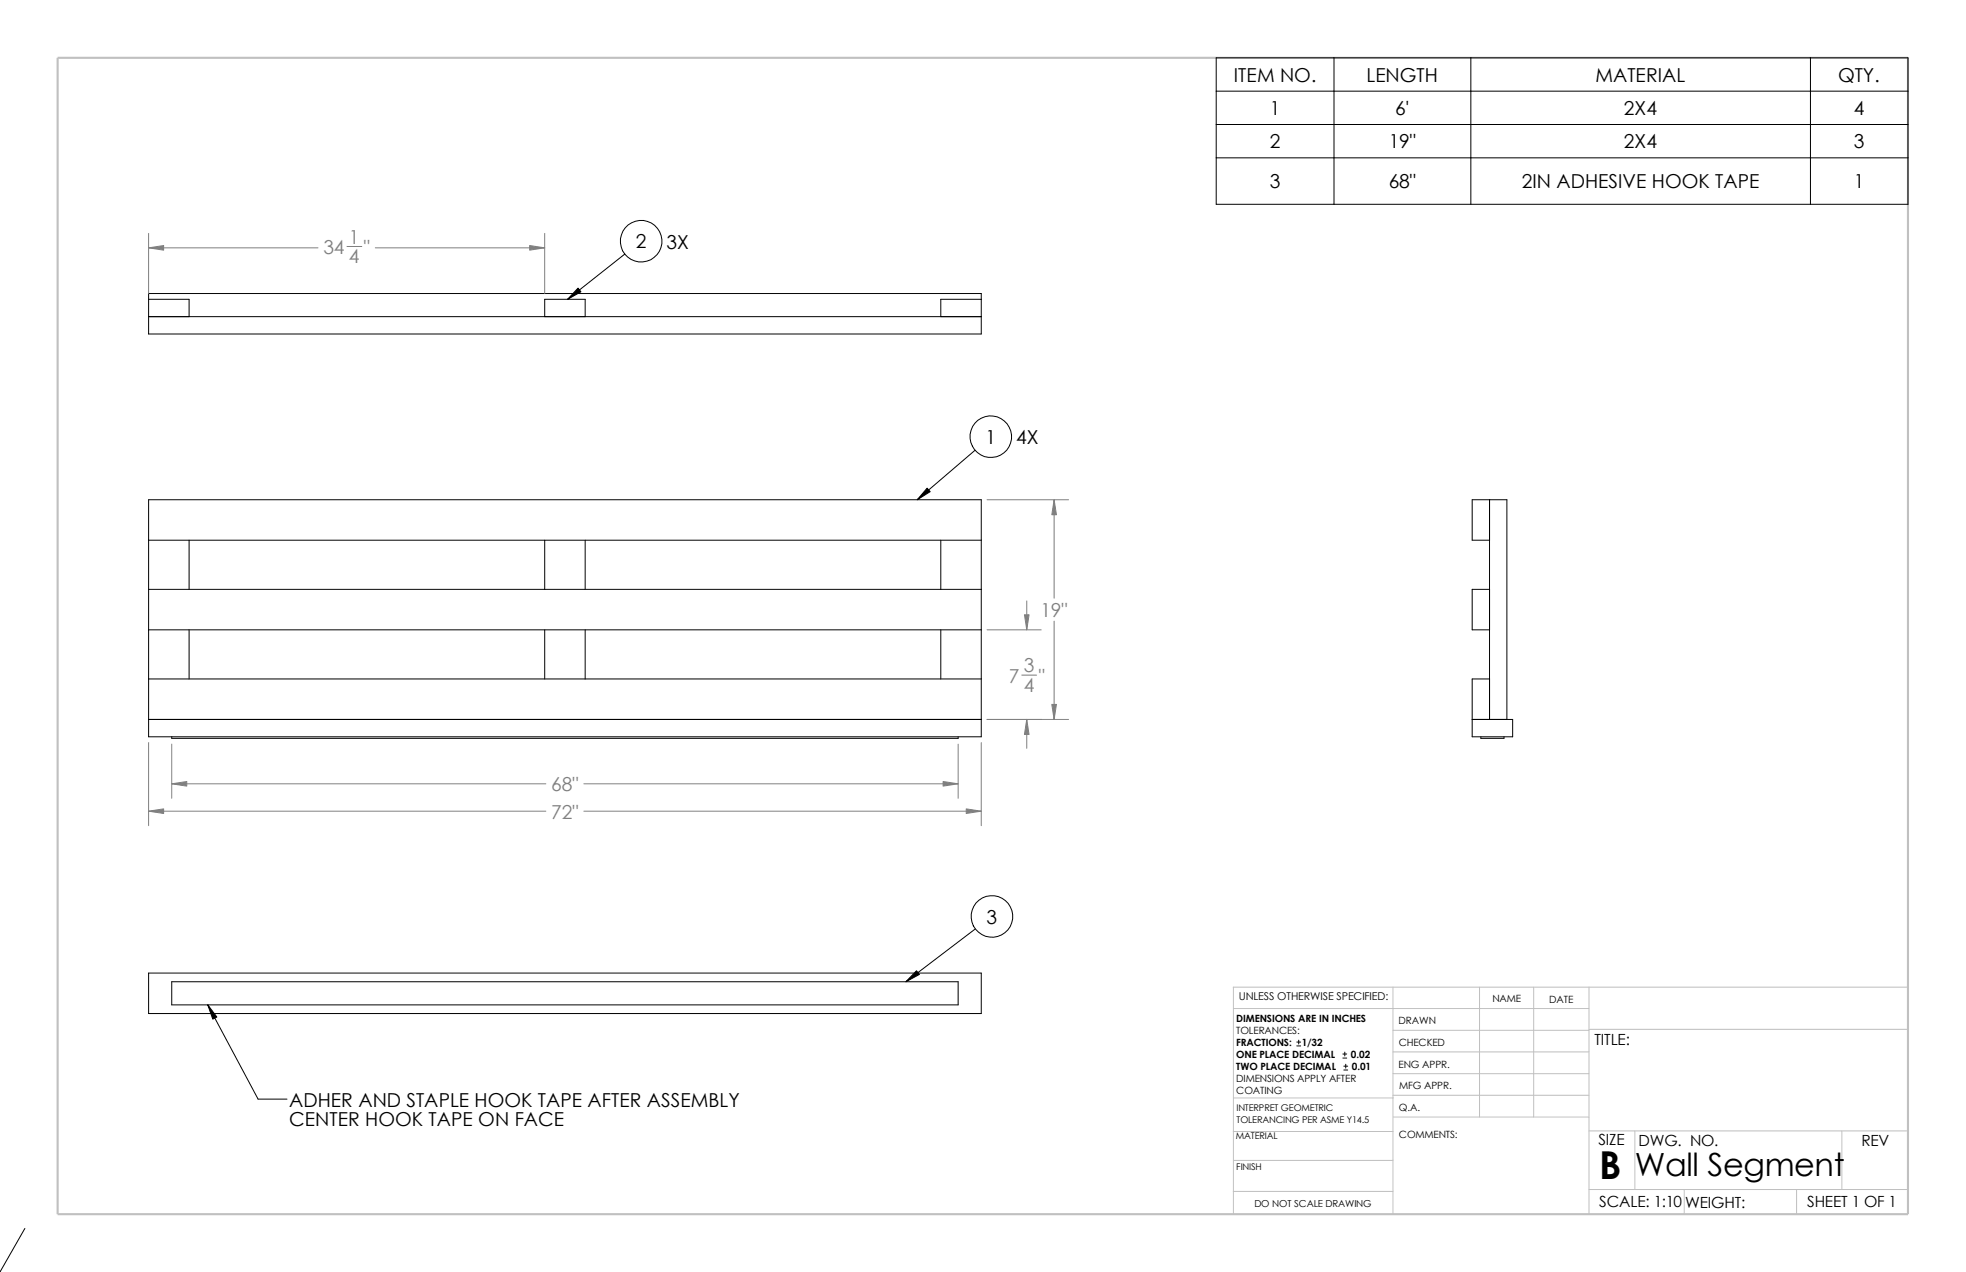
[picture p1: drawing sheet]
<svg xmlns="http://www.w3.org/2000/svg" width="432mm" height="279mm" viewBox="0 0 432 279" stroke-linecap="round" stroke-linejoin="round" font-family="sans-serif">
<g fill="none" stroke="#c0c0c0" stroke-width=".22">
<path d="M305.9 216.8v49.9M325 216.8v28.6M336.8 216.8v28.6M349 216.8v49.9M419.1 216.8h-148.2v49.9M270.9 221.5h78.1M305.9 235.8h43.1M305.9 231.1h43.1M305.9 226.3h43.1M349 226.1h70.1M270.9 248.5h35.1M270.9 241.2h35.1"/>
<path d="M270.9 254.9h35M305.9 240.6h43.1M306 245.4h43M349 248.4h70.1M359.1 248.4v12.9M404.5 248.4v12.9M270.9 261.7h35M349 261.3h70.1M369.9 261.3v5.4M394.6 261.3v5.4"/>
</g>
<path d="M12.7 12.7h406.4v254h-406.4z" fill="none" stroke="#c0c0c0" stroke-width=".47"/>
<g fill="none" stroke="#000" stroke-width=".22">
<path d="M267.1 12.7h152v32.2h-152zM293 12.7v32.2M323 12.7v32.2M397.6 12.7v32.2M267.1 20h152M267.1 27.3h152M267.1 34.7h152M137.2 55.8l-12.5 9.9M32.6 64.5h182.9v8.9h-182.9zM32.6 65.7h8.9v3.9M32.6 69.6h182.9M119.6 69.6v-3.9h8.9v3.9"/>
<path d="M215.5 65.7h-8.9v3.9M214.2 98.9l-12.7 10.9M32.6 109.8h182.9v52h-182.9zM32.6 118.7h182.9M41.5 118.7v10.8M119.6 118.7v10.8M128.5 118.7v10.8M206.6 118.7v10.8M327.2 118.7h-3.9v-8.9h7.7v48.2M327.2 109.8v48.2M32.6 129.5h182.9M32.6 138.3h182.9"/>
<path d="M41.5 138.3v10.8M119.6 138.3v10.8M128.5 138.3v10.8M206.6 138.3v10.8M327.2 129.5h-3.9v8.8h3.9M32.6 158h182.9M32.6 149.1h182.9M327.2 149.1h-3.9v12.7h8.9v-3.8h-8.9M37.7 161.8v.4h172.7v-.4M325.2 161.8v.4h5.1v-.4M32.6 213.7h182.9v8.9h-182.9zM37.7 215.6h172.7v5.1h-172.7z"/>
<path d="M214.2 204l-15.2 11.6M45.6 220.7l11.1 20.7h6.3M284.8 229.7h.9M284.8 228.9h.9M285.2 228.5v.8M294.9 232.4h.9M294.9 231.5h.9M295.1 235h.9M295.1 234.2h.9M295.4 231.1v.8M295.6 233.8v.8M5.5 269.8l-5.6 9.5"/>
<circle cx="140.8" cy="53" r="4.6"/>
<circle cx="217.6" cy="95.9" r="4.6"/>
<circle cx="217.9" cy="201.3" r="4.6"/>
</g>
<path d="M127 63.3l.6 .8-2.9 1.6zM203.6 107.2l.7 .8-2.8 1.8zM201.3 213.2l.6 .8-2.9 1.6zM45.6 220.7l2 2.7-.9 .5z" fill="#000" stroke="#000" stroke-width=".22"/>
<g fill="none" stroke="#808080" stroke-width=".22">
<path d="M32.6 51.3v13.2M32.6 54.4h37.2M76.2 54.1h3.3M82.4 54.4h37.2M119.6 51.3v13.2M216.8 109.8h17.9M231.5 109.8v21.6M216.8 138.3h11.9M225.5 132v6.3M231.5 136.4v21.6M216.8 158h17.9M224.4 148.3h3.3"/>
<path d="M225.5 158v6.4M32.6 163.1v18.3M32.6 178.2h87.3M37.7 172.2h82.2M37.7 163.4v11.9M128.2 172.2h82.2M128.2 178.2h87.3M210.4 163.4v11.9M215.5 163.1v18.3"/>
</g>
<g fill="#808080" stroke="#808080" stroke-width=".22">
<path d="M32.6 54.4l3.3-.5v1z"/>
<path d="M116.3 53.9l3.3 .5-3.3 .5z"/>
<path d="M207.1 171.7l3.3 .5-3.3 .5z"/>
<path d="M37.7 172.2l3.3-.5v1z"/>
<path d="M231.5 109.8l.5 3.3h-1z"/>
<path d="M231 154.7h1l-.5 3.3z"/>
<path d="M32.6 178.2l3.3-.5v1z"/>
<path d="M212.2 177.7l3.3 .5-3.3 .5z"/>
<path d="M225.5 158l.5 3.3h-1z"/>
<path d="M225 135h1l-.5 3.3z"/>
</g>
<text font-size="8.5" x="351.2" y="259">B</text>
<text font-size="7" x="359.1" y="258.2">Wall Segment</text>
<g font-size="4.2">
<text x="271" y="17.9">ITEM NO.</text>
<text x="300.1" y="17.9">LENGTH</text>
<text x="350.4" y="17.9">MATERIAL</text>
<text x="403.7" y="17.9">QTY.</text>
<text x="278.9" y="25.3">1</text>
<text x="306.4" y="25.3">6'</text>
<text x="356.7" y="25.3">2X4</text>
<text x="407.2" y="25.3">4</text>
<text x="278.9" y="32.6">2</text>
<text x="305" y="32.6">19&quot;</text>
<text x="356.7" y="32.6">2X4</text>
<text x="407.2" y="32.6">3</text>
<text x="278.9" y="41.4">3</text>
<text x="305" y="41.4">68&quot;</text>
<text x="334.2" y="41.4">2IN ADHESIVE HOOK TAPE</text>
<text x="407.2" y="41.4">1</text>
<text x="139.7" y="54.5">2</text>
<text x="146.4" y="54.7">3X</text>
<text x="216.5" y="97.5">1</text>
<text x="223.2" y="97.6">4X</text>
<text x="216.7" y="202.9">3</text>
<text x="63.5" y="243.1">ADHER AND STAPLE HOOK TAPE AFTER ASSEMBLY</text>
<text x="63.5" y="247.3">CENTER HOOK TAPE ON FACE</text>
</g>
<g font-size="4.2" fill="#808080">
<text x="76.6" y="53.6">1</text>
<text x="71" y="55.9">34</text>
<text x="76.6" y="57.7">4</text>
<text x="79.9" y="55.9">&quot;</text>
<text x="228.5" y="135.6">19&quot;</text>
<text x="224.9" y="147.7">3</text>
<text x="221.6" y="150">7</text>
<text x="224.9" y="151.9">4</text>
<text x="228.1" y="150">&quot;</text>
<text x="121.1" y="173.8">68&quot;</text>
<text x="121.1" y="179.8">72&quot;</text>
</g>
<g font-size="3.4">
<text x="350.2" y="229.5">TITLE:</text>
<text x="351.1" y="251.6">SIZE</text>
<text x="359.9" y="251.6">DWG. NO.</text>
<text x="408.9" y="251.7">REV</text>
<text x="351.2" y="265.2">SCALE: 1:10</text>
<text x="370.1" y="265.3">WEIGHT:</text>
<text x="396.9" y="265.2">SHEET 1 OF 1</text>
</g>
<text font-size="2.4" x="272.1" y="219.7">UNLESS OTHERWISE SPECIFIED:</text>
<g font-size="2.2">
<text x="327.8" y="220.2">NAME</text>
<text x="340.3" y="220.2">DATE</text>
<text x="271.5" y="227.2">TOLERANCES:</text>
<text x="271.5" y="224.5">DIMENSIONS ARE IN INCHES</text>
<text x="307.2" y="225">DRAWN</text>
<text x="271.5" y="229.7">FRACTIONS:</text>
<text x="271.5" y="232.4">ONE PLACE DECIMAL</text>
<text x="285.9" y="229.7">1/32</text>
<text x="296.7" y="232.4">0.02</text>
<text x="307.2" y="229.8">CHECKED</text>
<text x="271.5" y="235.1">TWO PLACE DECIMAL</text>
<text x="271.5" y="237.7">DIMENSIONS APPLY AFTER</text>
<text x="296.9" y="235.1">0.01</text>
<text x="307.2" y="234.5">ENG APPR.</text>
<text x="307.3" y="239.2">MFG APPR.</text>
<text x="271.5" y="240.4">COATING</text>
<text x="307.3" y="244">Q.A.</text>
<text x="307.3" y="250.1">COMMENTS:</text>
</g>
<text font-size="2.1" x="275.5" y="265.1">DO NOT SCALE DRAWING</text>
<g font-size="2">
<text x="271.6" y="244.1">INTERPRET GEOMETRIC</text>
<text x="271.4" y="250.1">MATERIAL</text>
<text x="271.6" y="246.6">TOLERANCING PER ASME Y14.5</text>
<text x="271.5" y="257">FINISH</text>
</g>
</svg>
